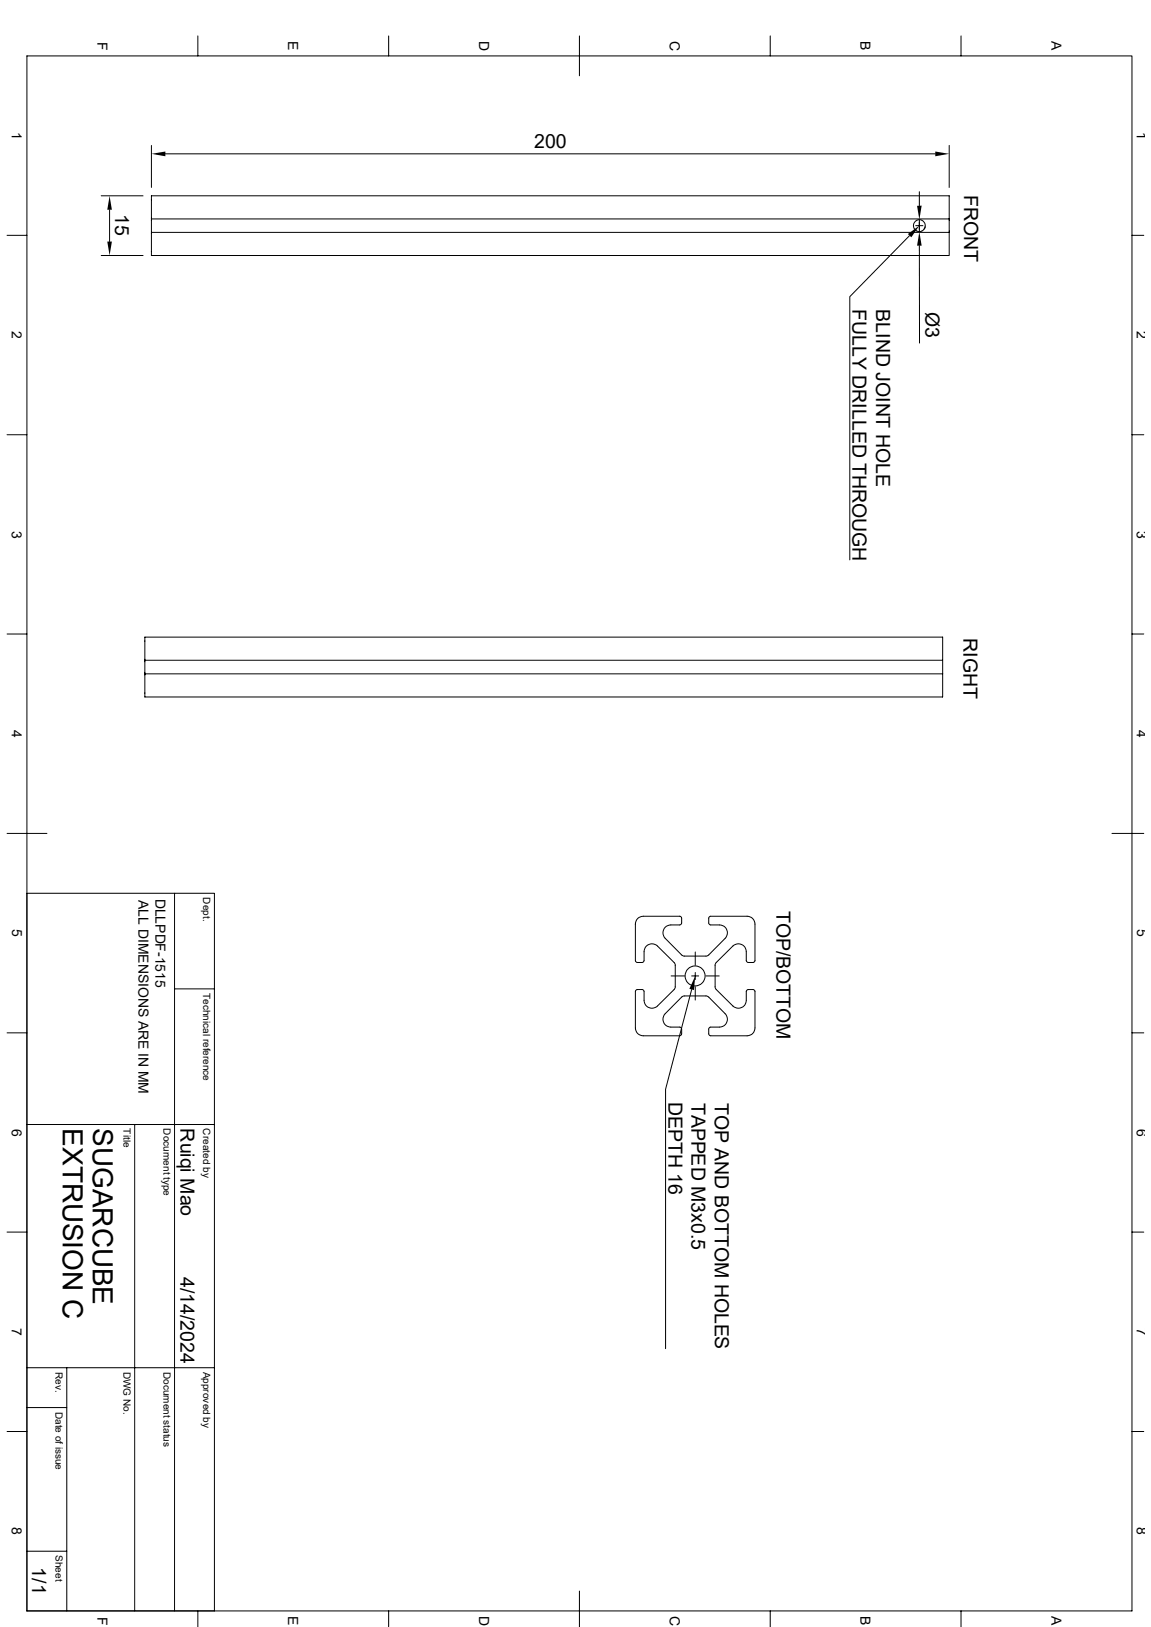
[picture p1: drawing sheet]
<svg xmlns="http://www.w3.org/2000/svg" width="297mm" height="420mm" viewBox="0 0 297 420" stroke-linecap="round" stroke-linejoin="round" font-family="sans-serif">
<g fill="none" stroke="#000" stroke-width=".26">
<path d="M6.9 14.4h285.2v401.4h-285.2zM51.1 9.3v5.1M100.3 9.3v5.1M149.5 9.3v10.3M198.8 9.3v5.1M248 9.3v5.1M39.1 37.5v10.9M42.7 39.7h198.6M244.9 37.5v10.9M26.1 50.5h10.8M28.3 54.1v8.3M39.1 56.5v-6h205.8v6"/>
<path d="M39.1 56.5v3.5h205.8M39.1 56.5h205.8M236.3 58.3h1.9M236.6 56.9h1.3M236.6 56.9a1.51 1.51 0 0 0-.9 1.4 1.51 1.51 0 0 0 .9 1.3M236.6 59.6h1.3M237.2 49.5v3.6M237.2 56.7v3.1M237.9 56.9a1.51 1.51 0 0 1 .9 1.4 1.51 1.51 0 0 1-.9 1.3M238.7 58.5l-.2 .6M244.9 56.5v9.5h-205.8v-6M1.8 60.7h5.1"/>
<path d="M26.1 66h10.8M234.7 60.8l-15.4 15.8v67.9M237.2 63.4l.1 25.2M292.1 60.7h3M1.8 112.2h5.1M292.1 112.2h3M1.8 163.7h5.1M37.4 173.9v6h205.8v-6M37.4 170.4v-5.9h205.8v9.4M37.4 170.4v3.5M37.4 173.9h205.8M37.4 170.4h205.8"/>
<path d="M292.1 163.7h3M1.8 215.1h10.3M286.9 215.1h8.2M6.9 230.6h48.4v185.2M45 230.6v185.2M164.5 237.1l.7-.4 .8-.2h9.4l.5 .3v1.5l-.3 .4-2.5 .1a2.05 2.05 0 0 0-1.9 1.2 2.05 2.05 0 0 0 .5 2.2l4.2 4.3 .5 .3h6l.5-.3 4.2-4.3a2.05 2.05 0 0 0 .4-2.2 2.05 2.05 0 0 0-1.8-1.2l-2.5-.1-.3-.4v-1.5l.5-.3h9.4a2.02 2.02 0 0 1 2 2v9.4l-.3 .5-1.4 .1-.5-.3v-2.5a2.05 2.05 0 0 0-1.3-1.9 2.05 2.05 0 0 0-2.2 .4l-4.3 4.3-.3 .5v5.9l.3 .5 4.3 4.3a2.05 2.05 0 0 0 2.2 .4 2.05 2.05 0 0 0 1.3-1.9v-2.5l.5-.3 1.4 .1 .3 .4v9.4a2.02 2.02 0 0 1-2 2.1h-9.4l-.5-.3v-1.5l.3-.4 2.5-.1a2.05 2.05 0 0 0 1.8-1.2 2.05 2.05 0 0 0-.4-2.2l-4.2-4.3-.5-.3h-6l-.5 .3-4.2 4.3a2.05 2.05 0 0 0-.5 2.2 2.05 2.05 0 0 0 1.9 1.2l2.5 .1 .3 .4v1.5l-.5 .3h-9.4a2.02 2.02 0 0 1-2-2.1v-9.4l.3-.4 1.4-.1 .5 .3v2.5a2.05 2.05 0 0 0 1.3 1.9 2.05 2.05 0 0 0 2.2-.4l4.2-4.3 .3-.5v-5.9l-.3-.5-4.2-4.3a2.05 2.05 0 0 0-2.2-.4 2.05 2.05 0 0 0-1.3 1.9v2.5l-.5 .3-1.4-.1-.3-.5v-9.4l.1-.7zM45 255.3h10.3M173.2 251.9h3.5M178.5 251.9h1.8M178.5 255.4l-6.8 25.8v66.9M179.4 245.7v3.5M179.4 251v1.9"/>
<path d="M179.4 254.7v3.4M182.2 251.9h3.4M1.8 266.6h5.1M292.1 266.6h3M6.9 290.3h48.4M34.8 290.3v125.5M1.8 318.1h5.1M292.1 318.1h3M6.9 353.1h48.4M17.2 353.1v62.7M1.8 369.5h5.1M6.9 363.3h10.3"/>
<path d="M292.1 369.5h3M6.9 400.4h10.3M51.1 415.8v4.1M100.3 415.8v4.1M149.5 410.7v9.2M198.8 415.8v4.1M248 415.8v4.1"/>
<circle cx="179.3" cy="251.9" r="2.58"/>
</g>
<path d="M39.1 39.7l3.6-.6v1.2zM241.3 39.1l3.6 .6-3.6 .6zM28.3 50.5l.6 3.6h-1.2zM236.6 53.1h1.2l-.6 3.6zM27.7 62.4h1.2l-.6 3.6zM234.3 60.4l2.9-2.1-2 3zM237.2 59.8l.6 3.6h-1.2zM179.4 251.9l-.3 3.7-1.2-.3z" fill="#000"/>
<g font-size="7.2">
<text x="16.2" y="291.3" transform="rotate(90 16.2 291.3)">EXTRUSION C</text>
<text x="23.9" y="291.3" transform="rotate(90 23.9 291.3)">SUGARCUBE</text>
</g>
<g font-size="5">
<text x="137.9" y="38.2">200</text>
<text x="248.8" y="50.3" transform="rotate(90 248.8 50.3)">FRONT</text>
<text x="29.8" y="55.3" transform="rotate(90 29.8 55.3)">15</text>
<text x="220" y="79.8" transform="rotate(90 220 79.8)">FULLY DRILLED THROUGH</text>
<text x="226.1" y="79.8" transform="rotate(90 226.1 79.8)">BLIND JOINT HOLE</text>
<text x="238.8" y="80.6" transform="rotate(90 238.8 80.6)">Ø3</text>
<text x="248.6" y="164.7" transform="rotate(90 248.6 164.7)">RIGHT</text>
<text x="200.4" y="235.1" transform="rotate(90 200.4 235.1)">TOP/BOTTOM</text>
<text x="172.5" y="284.4" transform="rotate(90 172.5 284.4)">DEPTH 16</text>
<text x="178.5" y="284.6" transform="rotate(90 178.5 284.6)">TAPPED M3x0.5</text>
<text x="184.5" y="284.6" transform="rotate(90 184.5 284.6)">TOP AND BOTTOM HOLES</text>
<text x="46.6" y="291.3" transform="rotate(90 46.6 291.3)">Ruiqi Mao</text>
<text x="46.6" y="329.6" transform="rotate(90 46.6 329.6)">4/14/2024</text>
<text x="8.3" y="404.6" transform="rotate(90 8.3 404.6)">1/1</text>
</g>
<g font-size="3.6">
<text x="25.1" y="10.8" transform="rotate(90 25.1 10.8)">F</text>
<text x="74.4" y="10.7" transform="rotate(90 74.4 10.7)">E</text>
<text x="123.6" y="10.5" transform="rotate(90 123.6 10.5)">D</text>
<text x="172.8" y="10.5" transform="rotate(90 172.8 10.5)">C</text>
<text x="222.1" y="10.7" transform="rotate(90 222.1 10.7)">B</text>
<text x="271.3" y="10.7" transform="rotate(90 271.3 10.7)">A</text>
<text x="3.1" y="34" transform="rotate(90 3.1 34)">1</text>
<text x="293.4" y="34" transform="rotate(90 293.4 34)">1</text>
<text x="3.1" y="85.5" transform="rotate(90 3.1 85.5)">2</text>
<text x="293.4" y="85.5" transform="rotate(90 293.4 85.5)">2</text>
<text x="3.1" y="136.9" transform="rotate(90 3.1 136.9)">3</text>
<text x="293.4" y="136.9" transform="rotate(90 293.4 136.9)">3</text>
<text x="3.1" y="188.4" transform="rotate(90 3.1 188.4)">4</text>
<text x="293.4" y="188.4" transform="rotate(90 293.4 188.4)">4</text>
<text x="35.7" y="232.2" transform="rotate(90 35.7 232.2)">ALL DIMENSIONS ARE IN MM</text>
<text x="40.1" y="231.9" transform="rotate(90 40.1 231.9)">DLLPDF-1515</text>
<text x="3.1" y="239.9" transform="rotate(90 3.1 239.9)">5</text>
<text x="293.4" y="239.9" transform="rotate(90 293.4 239.9)">5</text>
<text x="3.1" y="291.3" transform="rotate(90 3.1 291.3)">6</text>
<text x="293.4" y="291.3" transform="rotate(90 293.4 291.3)">6</text>
<text x="3.1" y="342.8" transform="rotate(90 3.1 342.8)">7</text>
<text x="293.4" y="342.8" transform="rotate(90 293.4 342.8)">7</text>
<text x="3.1" y="394.3" transform="rotate(90 3.1 394.3)">8</text>
<text x="293.4" y="394.3" transform="rotate(90 293.4 394.3)">8</text>
<text x="25.1" y="417.3" transform="rotate(90 25.1 417.3)">F</text>
<text x="74.4" y="417.2" transform="rotate(90 74.4 417.2)">E</text>
<text x="123.6" y="417.1" transform="rotate(90 123.6 417.1)">D</text>
<text x="172.8" y="417.1" transform="rotate(90 172.8 417.1)">C</text>
<text x="222.1" y="417.2" transform="rotate(90 222.1 417.2)">B</text>
<text x="271.3" y="417.2" transform="rotate(90 271.3 417.2)">A</text>
</g>
<g font-size="2.6">
<text x="52.5" y="231.6" transform="rotate(90 52.5 231.6)">Dept.</text>
<text x="52.5" y="256.3" transform="rotate(90 52.5 256.3)">Technical reference</text>
<text x="31.9" y="291.3" transform="rotate(90 31.9 291.3)">Title</text>
<text x="42.2" y="291.3" transform="rotate(90 42.2 291.3)">Document type</text>
<text x="52.5" y="291.3" transform="rotate(90 52.5 291.3)">Created by</text>
<text x="14.4" y="354.1" transform="rotate(90 14.4 354.1)">Rev.</text>
<text x="31.9" y="354.1" transform="rotate(90 31.9 354.1)">DWG No.</text>
<text x="42.2" y="354.1" transform="rotate(90 42.2 354.1)">Document status</text>
<text x="52.5" y="354.1" transform="rotate(90 52.5 354.1)">Approved by</text>
<text x="14.4" y="364.4" transform="rotate(90 14.4 364.4)">Date of issue</text>
<text x="14.4" y="401.4" transform="rotate(90 14.4 401.4)">Sheet</text>
</g>
</svg>
